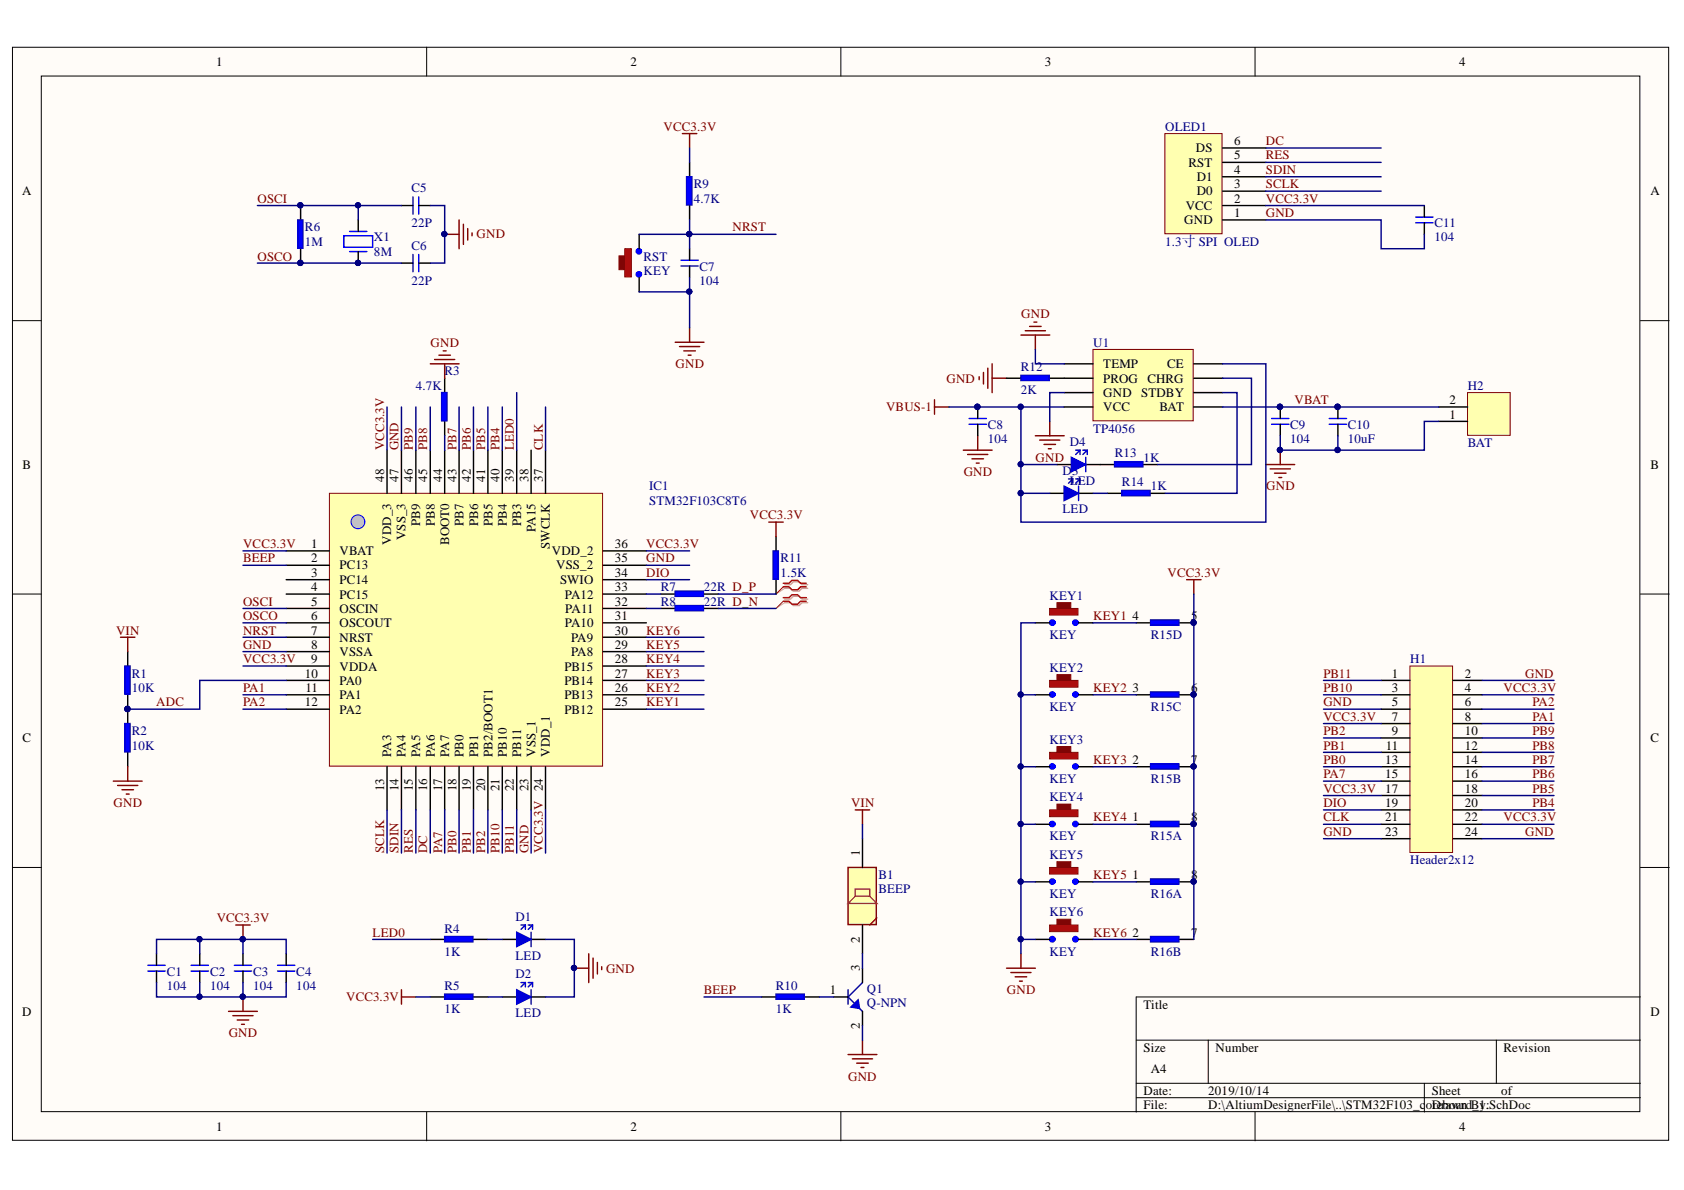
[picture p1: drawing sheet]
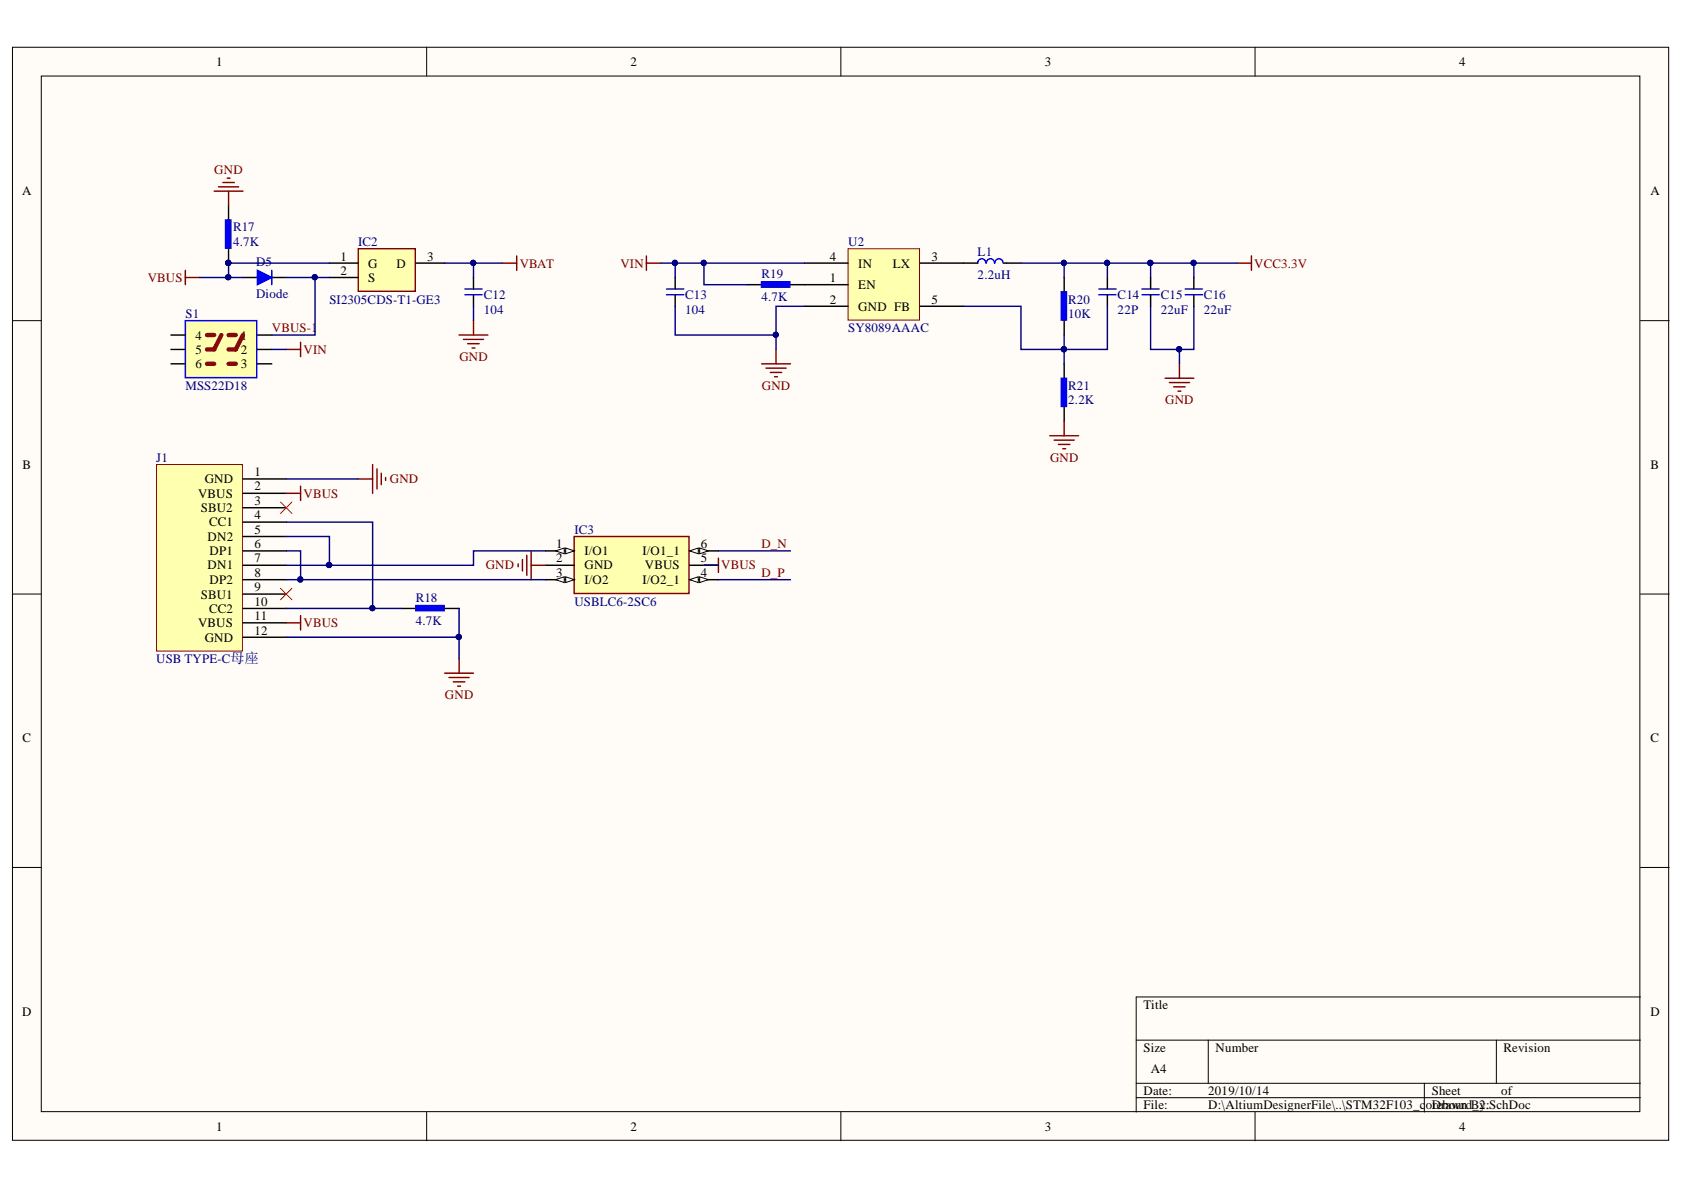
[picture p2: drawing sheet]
# Altium project STM32F103_coreboard.PrjPcb
2 sheets, 63 parts. Net scope: global (net labels, ports and power ports of the same name join across sheets).
Board file: STM32F103_coreboard.PcbDoc
Sheets:
  STM32F103_coreboard_1.SchDoc
  STM32F103_coreboard_2.SchDoc

## Sheet STM32F103_coreboard_1.SchDoc
size A4; SheetNumber: 1

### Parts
B1  BEEP  [MLT-9650]
C1  104  [C0603]
C2  104  [C0603]
C3  104  [C0603]
C4  104  [C0603]
C5  22P  [C0603]
C6  22P  [C0603]
C7  104  [C0603]
C8  104  [C0603]
C9  104  [C0603]
C10  10uF  [C0603]
C11  104  [C0603]
D1  LED  [LED0603]
D2  LED  [LED0603]
D3  LED  [LED0603]
D4  LED  [LED0603]
H1  Header2x12  [HDR2X12_2.54_180H]
H2  BAT  [BATIN]
IC1  STM32F103C8T6  [LQFP48]
KEY1  KEY  [KEY3X4X2.5]
KEY2  KEY  [KEY3X4X2.5]
KEY3  KEY  [KEY3X4X2.5]
KEY4  KEY  [KEY3X4X2.5]
KEY5  KEY  [KEY3X4X2.5]
KEY6  KEY  [KEY3X4X2.5]
OLED1  1.3寸 SPI  OLED  [OLED1.3INCH]
Q1  Q-NPN  [SOT-23]
R1  10K  [R0603]
R2  10K  [R0603]
R3  4.7K  [R0603]
R4  1K  [R0603]
R5  1K  [R0603]
R6  1M  [R0603]
R7  22R  [R0603]
R8  22R  [R0603]
R9  4.7K  [R0603]
R10  1K  [R0603]
R11  1.5K  [R0603]
R12  2K  [R0603]
R13  1K  [R0603]
R14  1K  [R0603]
R15  Res Pack-4R  [8P4R-0603]  (value not drawn)  (parts A,B,C,D of 4)
R16  Res Pack-4R  [8P4R-0603]  (value not drawn)  (parts A,B of 4)
RST  KEY  [KEY3X4X2.5]
U1  TP4056  [SOP8]
X1  8M  [XTAL-5032]

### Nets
GND: C1.1 C2.1 C3.1 C4.1 C5.2 C6.2 C7.1 C8.1 C9.1 C10.1 C11.1 D1.2 D2.2 H1.2 H1.5 H1.23 H1.24 H2.1 IC1.8(VSSA) IC1.23(VSS_1) IC1.35(VSS_2) IC1.47(VSS_3) KEY1.1 KEY2.1 KEY3.1 KEY4.1 KEY5.1 KEY6.1 OLED1.1(GND) Q1.2 R2.1 R3.2 R12.1 RST.1 U1.1(TEMP) U1.3(GND)
VBAT: C9.2 C10.2 H2.2 U1.5(BAT)
VBUS-1: C8.2 D3.1 D4.1 U1.4(VCC) U1.8(CE)
VCC3.3V: C1.2 C2.2 C3.2 C4.2 C11.2 H1.4 H1.7 H1.17 H1.22 IC1.1(VBAT) IC1.9(VDDA) IC1.24(VDD_1) IC1.36(VDD_2) IC1.48(VDD_3) OLED1.2(VCC) R5.1 R9.2 R11.2 R15.5 R15.6 R15.7 R15.8 R16.7 R16.8
VIN: B1.1 R1.2
ADC: IC1.10(PA0) R1.1 R2.2
BEEP: IC1.2(PC13) R10.1
CLK: H1.21 IC1.37(SWCLK)
D_N: R8.2
D_P: R7.2 R11.1
DC: IC1.16(PA6) OLED1.6(DS)
DIO: H1.19 IC1.34(SWIO)
KEY1: IC1.25(PB12) KEY1.2 R15.4
KEY2: IC1.26(PB13) KEY2.2 R15.3
KEY3: IC1.27(PB14) KEY3.2 R15.2
KEY4: IC1.28(PB15) KEY4.2 R15.1
KEY5: IC1.29(PA8) KEY5.2 R16.1
KEY6: IC1.30(PA9) KEY6.2 R16.2
LED0: IC1.39(PB3) R4.1
NRST: C7.2 IC1.7(NRST) R9.1 RST.2
OSCI: C5.1 IC1.5(OSCIN) R6.2 X1.2
OSCO: C6.1 IC1.6(OSCOUT) R6.1 X1.1
PA1: H1.8 IC1.11(PA1)
PA2: H1.6 IC1.12(PA2)
PA7: H1.15 IC1.17(PA7)
PB0: H1.13 IC1.18(PB0)
PB1: H1.11 IC1.19(PB1)
PB2: H1.9 IC1.20(PB2/BOOT1)
PB4: H1.20 IC1.40(PB4)
PB5: H1.18 IC1.41(PB5)
PB6: H1.16 IC1.42(PB6)
PB7: H1.14 IC1.43(PB7)
PB8: H1.12 IC1.45(PB8)
PB9: H1.10 IC1.46(PB9)
PB10: H1.3 IC1.21(PB10)
PB11: H1.1 IC1.22(PB11)
RES: IC1.15(PA5) OLED1.5(RST)
SCLK: IC1.13(PA3) OLED1.3(D0)
SDIN: IC1.14(PA4) OLED1.4(D1)
NetB1_2: B1.2 Q1.3
NetD1_1: D1.1 R4.2
NetD2_1: D2.1 R5.2
NetD3_2: D3.2 R14.1
NetD4_2: D4.2 R13.1
NetIC1_32: IC1.32(PA11) R8.1
NetIC1_33: IC1.33(PA12) R7.1
NetIC1_44: IC1.44(BOOT0) R3.1
NetQ1_1: Q1.1 R10.2
NetR12_2: R12.2 U1.2(PROG)
NetR13_2: R13.2 U1.7(CHRG)
NetR14_2: R14.2 U1.6(STDBY)

Not connected (* = marked no-connect by the designer): IC1 3(PC14) 4(PC15) 31(PA10) 38(PA15)

### Layout directives
differential pair: D_N, D_P

## Sheet STM32F103_coreboard_2.SchDoc
size A4; SheetNumber: 2

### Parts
C12  104  [C0603]
C13  104  [C0603]
C14  22P  [C0603]
C15  22uF  [C0603]
C16  22uF  [C0603]
D5  Diode  [SOD123]
IC2  SI2305CDS-T1-GE3  [SOT95P237X112-3N]
IC3  USBLC6-2SC6  [SOT95P280X145-6N]
J1  USB TYPE-C母座  [USB-TYPEC-SMT]
L1  2.2uH  [L-CDR5*5]
R17  4.7K  [R0603]
R18  4.7K  [R0603]
R19  4.7K  [R0603]
R20  10K  [R0603]
R21  2.2K  [R0603]
S1  MSS22D18  [SWITCH-MSS22D18]
U2  SY8089AAAC  [SOT-23-5]

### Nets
GND: C12.1 C13.1 C15.1 C16.1 IC3.2(GND) J1.1(GND) J1.12(GND) R17.1 R18.2 R21.1 U2.2(GND)
VBAT: C12.2 IC2.3(D)
VBUS: D5.1 IC2.1(G) IC3.5(VBUS) J1.2(VBUS) J1.11(VBUS) R17.2
VBUS-1: D5.2 IC2.2(S) S1.1
VCC3.3V: C14.2 C15.2 C16.2 L1.1 R20.2
VIN: C13.2 R19.1 S1.2 U2.4(IN)
D_N: IC3.6(I/O1_1)
D_P: IC3.4(I/O2_1)
NetC14_1: C14.1 R20.1 R21.2 U2.5(FB)
NetIC3_1: IC3.1(I/O1) J1.5(DN2) J1.7(DN1)
NetIC3_3: IC3.3(I/O2) J1.6(DP1) J1.8(DP2)
NetJ1_4: J1.4(CC1) J1.10(CC2) R18.1
NetL1_2: L1.2 U2.3(LX)
NetR19_2: R19.2 U2.1(EN)

Not connected (* = marked no-connect by the designer): J1 3(SBU2)* 9(SBU1)*; S1 3 4 5 6

## Nets that join several sheets
GND: STM32F103_coreboard_1 (36 pins), STM32F103_coreboard_2 (11 pins)
VBAT: STM32F103_coreboard_1 (C9.2 C10.2 H2.2 U1.5), STM32F103_coreboard_2 (C12.2 IC2.3)
VBUS-1: STM32F103_coreboard_1 (5 pins), STM32F103_coreboard_2 (D5.2 IC2.2 S1.1)
VCC3.3V: STM32F103_coreboard_1 (24 pins), STM32F103_coreboard_2 (5 pins)
VIN: STM32F103_coreboard_1 (B1.1 R1.2), STM32F103_coreboard_2 (C13.2 R19.1 S1.2 U2.4)
D_N: STM32F103_coreboard_1 (R8.2), STM32F103_coreboard_2 (IC3.6)
D_P: STM32F103_coreboard_1 (R7.2 R11.1), STM32F103_coreboard_2 (IC3.4)
